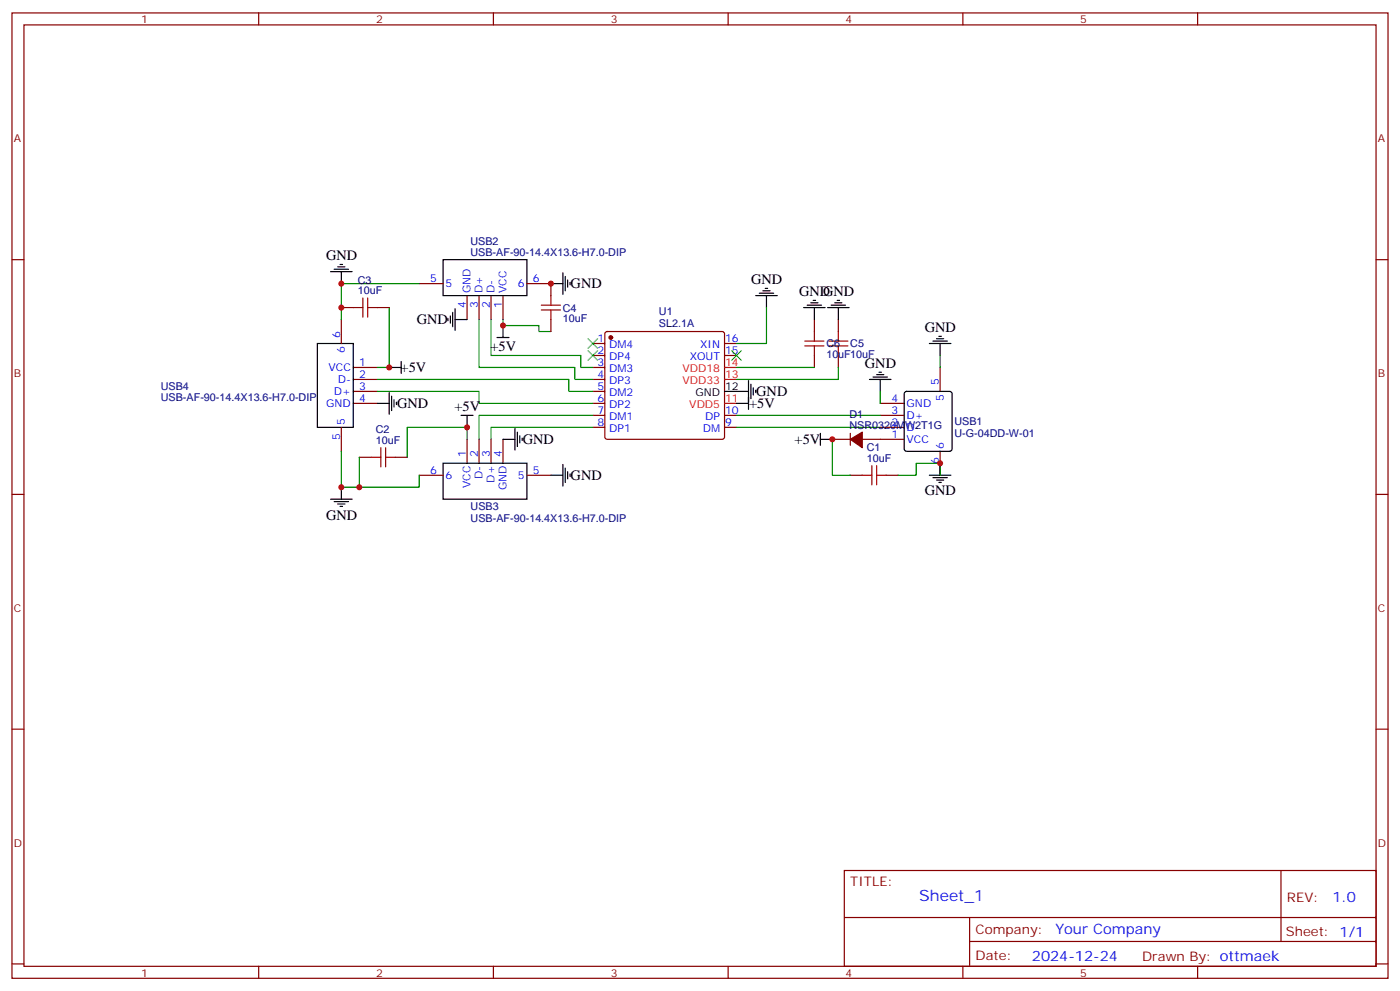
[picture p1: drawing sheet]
<svg xmlns="http://www.w3.org/2000/svg" width="412mm" height="292mm" viewBox="0 0 412 292" stroke-linecap="round" stroke-linejoin="round" font-family="sans-serif">
<g fill="none" stroke="#870000" stroke-width=".35">
<path d="M3.5 3.8h405.4v284.3h-405.4zM7.1 7.3h398.2v277.3h-398.2zM76.2 3.8v3.5M145.3 3.8v3.5M214.5 3.8v3.5M283.6 3.8v3.5M352.8 3.8v3.5M3.5 76.5h3.6M405.3 76.5h3.6M100.5 94.1v7.1M100.5 90.6h3.6M111.1 90.6h3.6"/>
<path d="M123.5 83.5h7M137.6 87.1v7M141.1 87.1v7M144.6 87.1v7M148.2 87.1v7M155.2 83.5h7.1v3.6M162.3 94.1v3.5M178.4 97.9l.5-.3h33.8l.5 .3 .2 .5v30.3l-.2 .5-.5 .2h-33.8l-.5-.2-.2-.5v-30.3zM239.9 94.1v3.5M246.9 94.1v3.5M104.1 118.8h7M104.1 108.2h7"/>
<path d="M104.1 111.8h7M104.1 115.3h7M174.6 118.8h3.6M174.6 108.2h3.6M174.6 111.8h3.6M174.6 115.3h3.6M174.6 101.2h3.6M174.6 104.7h3.6M213.4 101.2h3.6M213.4 104.7h3.6M239.9 104.7v3.5M246.9 104.7v3.5"/>
<path d="M259.3 118.8h7M276.9 108.2v7.1M100.5 125.9v7M105.8 134.7h3.6M116.4 134.7h3.5M123.5 140h7M137.6 129.4v7.1M141.1 129.4v7.1M144.6 129.4v7.1M148.2 129.4v7.1M155.2 140h7.1M174.6 122.3h3.6"/>
<path d="M174.6 125.9h3.6M213.4 122.3h3.6M213.4 125.9h3.6M245.2 129.4h5.3M250.5 140h3.5M250.5 127.6v3.6M254 129.4h12.3M259.3 122.3h7M259.3 125.9h7M261.1 140h3.5M276.9 132.9v7.1M3.5 145.6h3.6"/>
<path d="M405.3 145.6h3.6M3.5 214.8h3.6M405.3 214.8h3.6M248.7 256.4h156.6v28.2h-156.6zM377.3 256.4v20.9M248.7 270.2h156.5M285.6 277.3h119.6M285.6 270.2v14.2M3.5 283.9h3.6M76.2 284.6v3.5M145.3 284.6v3.5M214.5 284.6v3.5"/>
<path d="M283.6 284.6v3.5M352.8 284.6v3.5M405.3 283.9h3.6"/>
</g>
<g fill="none" stroke="#000" stroke-width=".35">
<path d="M98.4 79.3h4.3M99.5 78.6h2.1M100.2 77.9h.7M130.5 76.5h24.7v10.6h-24.7zM97.4 80h6.3M100.5 80v3.5M131.9 93.8v.7M132.6 93.1v2.1M133.3 92v4.2M134.1 94.1h3.5M134.1 90.9v6.4M146.4 99.4h3.5"/>
<path d="M148.2 95.9v3.5M162.3 83.5h3.5M165.8 80.4v6.3M166.5 81.4v4.3M167.2 82.5v2.1M167.9 83.2v.7M222.6 87.1h6.4M223.7 86.4h4.2M224.7 85.7h2.1M225.4 84.9h.7M225.8 87.1v3.5M236.7 90.6h6.4"/>
<path d="M237.8 89.9h4.2M238.8 89.2h2.1M239.5 88.5h.7M239.9 90.6v3.5M243.8 90.6h6.3M244.8 89.9h4.3M245.9 89.2h2.1M246.6 88.5h.7M246.9 90.6v3.5M275.9 99.8h2.1M276.6 99.1h.7M93.5 101.2h10.6v24.7h-10.6z"/>
<path d="M111.1 118.8h3.6M114.7 115.6v6.4M114.7 108.2h3.5M115.4 116.7v4.2M116.1 117.8v2.1M116.8 118.5v.7M118.2 106.5v3.5M213.4 115.3h7.1M217 118.8h3.5M220.5 112.1v8.5M221.2 113.2v4.2M221.9 114.2v2.1"/>
<path d="M222.6 114.9v.7M256.1 111.8h6.4M257.2 111.1h4.2M258.2 110.3h2.1M258.9 109.6h.7M259.3 111.8v3.5M266.6 115.5l.5-.2h12.7l.5 .2 .2 .5v16.2l-.3 .5-.4 .2h-12.7l-.5-.2-.3-.5v-16.2zM273.8 101.2h6.3M274.8 100.5h4.2M276.9 101.2v3.5M130.5 136.5h24.7v10.5h-24.7zM135.8 122.3h3.5"/>
<path d="M137.6 122.3v3.6M148.2 129.4h3.5M151.7 126.2v6.4M152.4 127.3v4.2M153.1 128.3v2.2M153.8 129v.8M162.3 140h3.5M165.8 136.8v6.4M166.5 137.9v4.2M167.2 138.9v2.1M167.9 139.6v.7M241.7 129.4h3.5"/>
<path d="M241.7 127.6v3.6M273.8 140h6.3M276.9 136.5v3.5M97.4 147h6.3M98.4 147.7h4.3M99.5 148.4h2.1M100.2 149.2h.7M100.5 143.5v3.5M274.8 140.7h4.2M275.9 141.4h2.1M276.6 142.1h.7"/>
</g>
<g fill="#870000" stroke="#870000" stroke-width=".35">
<path d="M250.5 129.4l3.5-2.1v4.6z"/>
<circle cx="179.9" cy="99.4" r=".53"/>
</g>
<path d="M213.4 118.8h3.6M213.4 111.8h3.6M213.4 108.2h3.6" fill="none" stroke="#f00" stroke-width=".35"/>
<g fill="none" stroke="#008700" stroke-width=".35">
<path d="M114.7 90.6v17.6h-3.6M123.5 83.5h-23v10.6M141.1 94.1v14.1h28.2v3.6h5.3M144.6 94.1v10.6h26.5v3.5h3.5M148.2 94.1v1.8h10.5v1.7h3.6M225.8 90.6v10.6h-8.8M111.1 115.3h30v3.5h33.5M111.1 111.8h56.5v3.5h7M217 108.2h22.9M246.9 108.2v3.6h-29.9M259.3 115.3v3.5M276.9 104.7v3.5"/>
<path d="M100.5 132.9v10.6h23v-3.5M105.8 134.7v8.8M137.6 129.4v-3.5h-17.7v8.8M174.6 125.9h-30v3.5M174.6 122.3h-33.5v7.1M217 122.3h42.3M217 125.9h42.3M245.2 129.4v10.6h5.3M264.6 140h5.3v-3.5h7v3.5"/>
</g>
<g fill="none" stroke="#a10000" stroke-width=".35">
<path d="M104.1 90.6h2.8M106.9 87.8v5.6M108.3 90.6h2.8M108.3 87.8v5.6M159.5 91.3h5.6M159.5 89.9h5.6M162.3 87.1v2.8M162.3 91.3v2.8M239.9 97.6v2.9M246.9 97.6v2.9M237.1 101.9h5.6M237.1 100.5h5.6"/>
<path d="M239.9 101.9v2.8M244.1 101.9h5.7M244.1 100.5h5.7M246.9 101.9v2.8M109.4 134.7h2.8M112.2 131.9v5.6M113.6 134.7h2.8M113.6 131.9v5.6M254 140h2.8M256.8 137.2v5.6M258.2 140h2.9M258.2 137.2v5.6"/>
</g>
<path d="M173.2 99.8l2.8 2.8M176 99.8l-2.8 2.8M173.2 103.3l2.8 2.8M176 103.3l-2.8 2.8M215.5 103.3l2.9 2.8M218.4 103.3l-2.9 2.8" fill="none" stroke="#3c3" stroke-width=".35"/>
<g fill="#c00">
<circle cx="100.5" cy="83.5" r=".88"/>
<circle cx="245.2" cy="129.4" r=".88"/>
<circle cx="276.9" cy="136.5" r=".88"/>
<circle cx="100.5" cy="143.5" r=".88"/>
<circle cx="105.8" cy="143.5" r=".88"/>
<circle cx="137.6" cy="125.9" r=".88"/>
<circle cx="100.5" cy="90.6" r=".88"/>
<circle cx="114.7" cy="108.2" r=".88"/>
<circle cx="162.3" cy="83.5" r=".88"/>
<circle cx="148.2" cy="95.9" r=".88"/>
</g>
<text font-size="4.6" fill="#00f" x="270.8" y="265.4">Sheet_1</text>
<g font-size="4.2">
<text x="96" y="76.7">GND</text>
<text x="221.3" y="83.7">GND</text>
<text x="168.1" y="84.9">GND</text>
<text x="235.4" y="87.3">GND</text>
<text x="242.4" y="87.3">GND</text>
<text x="122.8" y="95.4">GND</text>
<text x="272.4" y="97.8">GND</text>
<text x="144.5" y="103.3">+5V</text>
<text x="118" y="109.6">+5V</text>
<text x="254.8" y="108.4">GND</text>
<text x="222.8" y="116.6">GND</text>
<text x="116.9" y="120.3">GND</text>
<text x="133.9" y="121.1">+5V</text>
<text x="220.7" y="120.1">+5V</text>
<text x="154" y="130.7">GND</text>
<text x="234.1" y="130.7">+5V</text>
<text x="168.1" y="141.3">GND</text>
<text x="272.4" y="145.9">GND</text>
<text x="96" y="153">GND</text>
</g>
<g font-size="4.2" fill="#00f">
<text x="392.5" y="265.7">1.0</text>
<text x="310.9" y="275.2">Your Company</text>
<text x="304" y="283">2024-12-24</text>
</g>
<g font-size="3.9" fill="#800">
<text x="250.5" y="261">TITLE:</text>
<text x="379.1" y="265.7">REV:</text>
<text x="287.4" y="275.2">Company:</text>
<text x="378.7" y="275.8">Sheet: 1/1</text>
<text x="287.4" y="282.9">Date:</text>
<text x="336.4" y="282.9">Drawn By: ottmaek</text>
</g>
<g font-size="3.2" fill="#800">
<text x="41.6" y="6.8">1</text>
<text x="110.8" y="6.8">2</text>
<text x="179.9" y="6.8">3</text>
<text x="249.1" y="6.8">4</text>
<text x="318.2" y="6.8">5</text>
<text x="4.1" y="41.9">A</text>
<text x="405.9" y="41.9">A</text>
<text x="4.1" y="111.1">B</text>
<text x="405.9" y="111.1">B</text>
<text x="4.1" y="180.2">C</text>
<text x="405.9" y="180.2">C</text>
<text x="4.1" y="249.3">D</text>
<text x="405.9" y="249.3">D</text>
<text x="41.6" y="287.6">1</text>
<text x="110.8" y="287.6">2</text>
<text x="179.9" y="287.6">3</text>
<text x="249.1" y="287.6">4</text>
<text x="318.2" y="287.6">5</text>
</g>
<g font-size="3.2" fill="#000080">
<text x="138.6" y="75.4">USB-AF-90-14.4X13.6-H7.0-DIP</text>
<text x="138.6" y="72.2">USB2</text>
<text x="105.4" y="83.5">C3</text>
<text x="105.4" y="86.7">10uF</text>
<text x="165.8" y="94.9">10uF</text>
<text x="165.8" y="91.8">C4</text>
<text x="194.1" y="92.7">U1</text>
<text x="194.1" y="96.2">SL2.1A</text>
<text x="243.4" y="105.5">10uF10uF</text>
<text x="243.4" y="102.4">C6</text>
<text x="250.5" y="102.4">C5</text>
<text x="47.4" y="118">USB-AF-90-14.4X13.6-H7.0-DIP</text>
<text x="47.4" y="114.8">USB4</text>
<text x="250.2" y="123">D1</text>
<text x="281.2" y="125.2">USB1</text>
<text x="110.7" y="130.8">10uF</text>
<text x="110.7" y="127.6">C2</text>
<text x="250.2" y="126.2">NSR0320MW2T1G</text>
<text x="281.2" y="128.7">U-G-04DD-W-01</text>
<text x="255.3" y="136.1">10uF</text>
<text x="255.3" y="132.9">C1</text>
<text x="138.6" y="153.7">USB-AF-90-14.4X13.6-H7.0-DIP</text>
<text x="138.6" y="150.2">USB3</text>
</g>
<g font-size="3.2" fill="#00f">
<text x="126.7" y="83.2">5</text>
<text x="157" y="83.2">6</text>
<text x="131.2" y="84.6">5</text>
<text x="138.6" y="86.4" transform="rotate(-90 138.6 86.4)">GND</text>
<text x="142.2" y="86.4" transform="rotate(-90 142.2 86.4)">D+</text>
<text x="145.7" y="86.4" transform="rotate(-90 145.7 86.4)">D-</text>
<text x="149.2" y="86.4" transform="rotate(-90 149.2 86.4)">VCC</text>
<text x="152.5" y="84.6">6</text>
<text x="137.2" y="90.8" transform="rotate(-90 137.2 90.8)">4</text>
<text x="140.8" y="90.8" transform="rotate(-90 140.8 90.8)">3</text>
<text x="144.3" y="90.8" transform="rotate(-90 144.3 90.8)">2</text>
<text x="147.8" y="90.8" transform="rotate(-90 147.8 90.8)">1</text>
<text x="100.2" y="99.4" transform="rotate(-90 100.2 99.4)">6</text>
<text x="176" y="100.8">1</text>
<text x="213.6" y="100.8">16</text>
<text x="101.6" y="103.9" transform="rotate(-90 101.6 103.9)">6</text>
<text x="105.8" y="107.9">1</text>
<text x="176" y="104.4">2</text>
<text x="176" y="107.9">3</text>
<text x="179.5" y="102.6">DM4</text>
<text x="179.5" y="106.1">DP4</text>
<text x="203.2" y="106.1">XOUT</text>
<text x="206.2" y="102.6">XIN</text>
<text x="213.6" y="104.4">15</text>
<text x="96.8" y="109.3">VCC</text>
<text x="99.5" y="112.8">D-</text>
<text x="105.8" y="111.4">2</text>
<text x="176" y="111.4">4</text>
<text x="179.5" y="109.6">DM3</text>
<text x="179.5" y="113.2">DP3</text>
<text x="276.6" y="113.5" transform="rotate(-90 276.6 113.5)">5</text>
<text x="96.1" y="119.9">GND</text>
<text x="98.3" y="116.3">D+</text>
<text x="105.8" y="114.9">3</text>
<text x="105.8" y="118.5">4</text>
<text x="176" y="114.9">5</text>
<text x="176" y="118.5">6</text>
<text x="179.5" y="116.7">DM2</text>
<text x="262.6" y="118.5">4</text>
<text x="267.1" y="119.9">GND</text>
<text x="278" y="118" transform="rotate(-90 278 118)">5</text>
<text x="101.6" y="125.2" transform="rotate(-90 101.6 125.2)">5</text>
<text x="176" y="122">7</text>
<text x="176" y="125.5">8</text>
<text x="179.5" y="120.2">DP2</text>
<text x="179.5" y="123.8">DM1</text>
<text x="207.8" y="123.8">DP</text>
<text x="213.6" y="125.5">9</text>
<text x="213.6" y="122">10</text>
<text x="262.6" y="122">3</text>
<text x="262.6" y="125.5">2</text>
<text x="267.1" y="123.4">D+</text>
<text x="100.2" y="129.6" transform="rotate(-90 100.2 129.6)">5</text>
<text x="179.5" y="127.3">DP1</text>
<text x="207" y="127.3">DM</text>
<text x="262.6" y="129">1</text>
<text x="267.1" y="126.9">D-</text>
<text x="267.1" y="130.5">VCC</text>
<text x="137.2" y="134.7" transform="rotate(-90 137.2 134.7)">1</text>
<text x="140.8" y="134.7" transform="rotate(-90 140.8 134.7)">2</text>
<text x="144.3" y="134.7" transform="rotate(-90 144.3 134.7)">3</text>
<text x="147.8" y="134.7" transform="rotate(-90 147.8 134.7)">4</text>
<text x="276.6" y="136.7" transform="rotate(-90 276.6 136.7)">6</text>
<text x="278" y="132.2" transform="rotate(-90 278 132.2)">6</text>
<text x="126.7" y="139.6">6</text>
<text x="131.2" y="141">6</text>
<text x="138.6" y="143.8" transform="rotate(-90 138.6 143.8)">VCC</text>
<text x="142.2" y="141" transform="rotate(-90 142.2 141)">D-</text>
<text x="145.7" y="142.2" transform="rotate(-90 145.7 142.2)">D+</text>
<text x="152.5" y="141">5</text>
<text x="157" y="139.6">5</text>
<text x="149.2" y="144.4" transform="rotate(-90 149.2 144.4)">GND</text>
</g>
<g font-size="3.2" fill="#f00">
<text x="213.6" y="107.9">14</text>
<text x="201" y="113.2">VDD33</text>
<text x="201" y="109.6">VDD18</text>
<text x="213.6" y="111.4">13</text>
<text x="213.6" y="118.5">11</text>
<text x="203.1" y="120.2">VDD5</text>
</g>
<g font-size="3.2">
<text x="204.8" y="116.7">GND</text>
<text x="213.6" y="114.9">12</text>
</g>
</svg>
